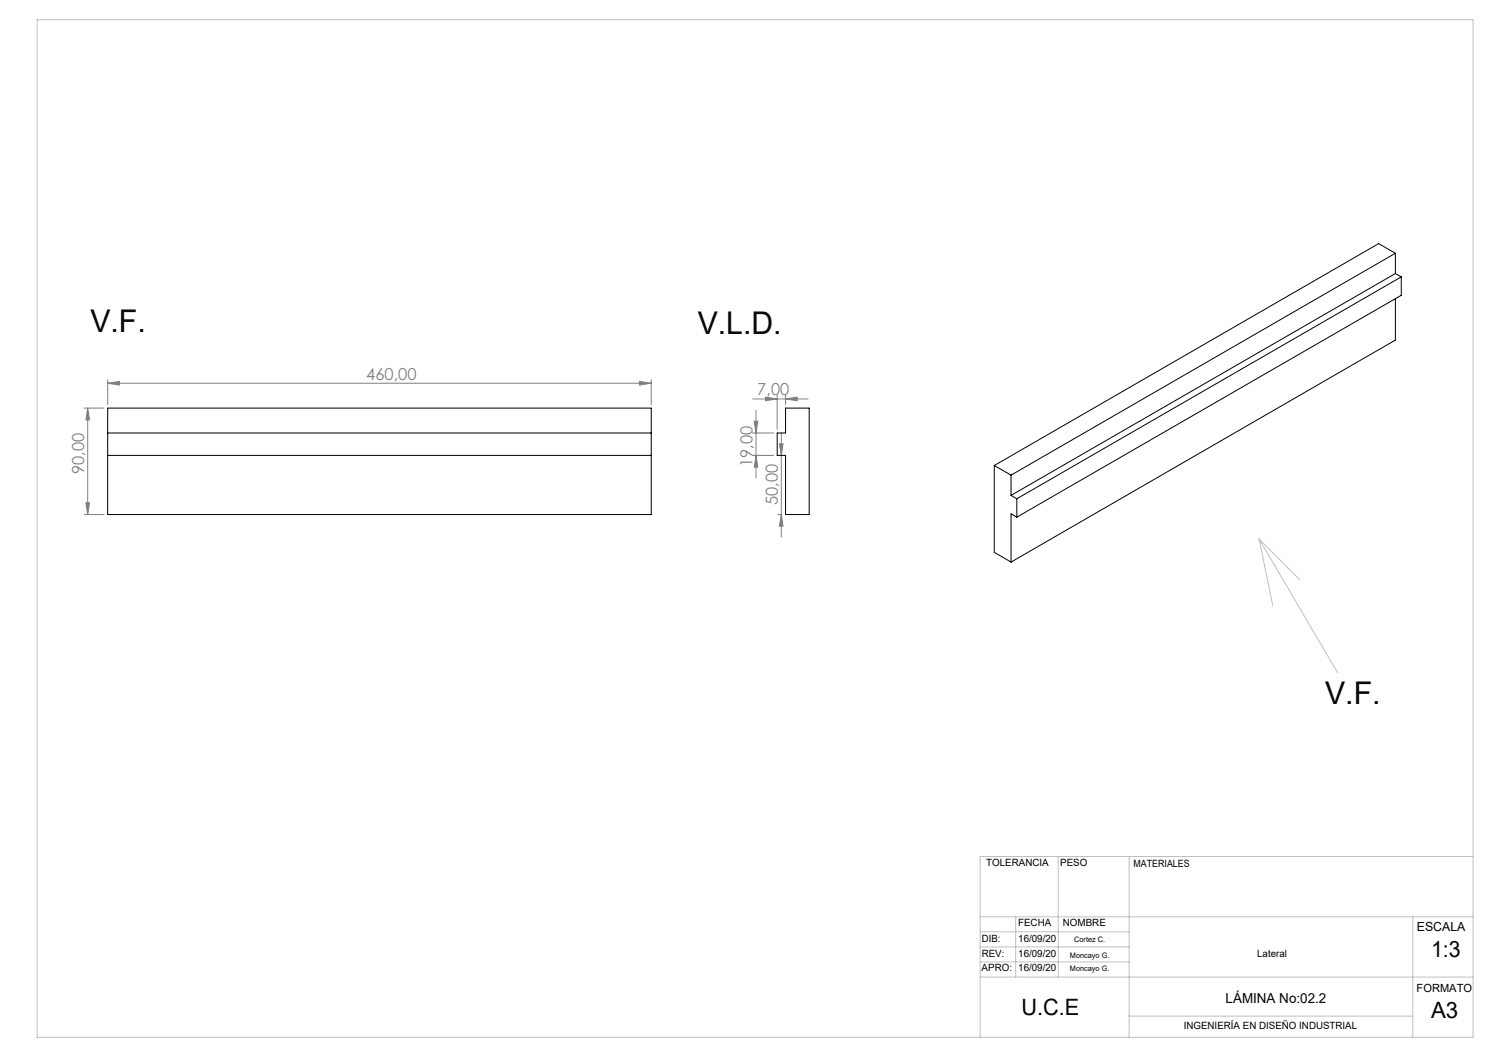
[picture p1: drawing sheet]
<svg xmlns="http://www.w3.org/2000/svg" width="420mm" height="297mm" viewBox="0 0 420 297" stroke-linecap="round" stroke-linejoin="round" font-family="sans-serif">
<g fill="none" stroke="#808080" stroke-width=".28">
<path d="M23.7 115.1h5.7M24.7 115.1v30M24.7 115.1l.6 3.3h-1.1zM30.4 108.1l3.3-.5v1zM30.4 107.1v7M30.4 108.1h153.3M180.4 107.6l3.3 .5-3.3 .5zM183.7 107.1v7M212.3 112.5h15.6M212.7 118.8h1l-.4 3.3zM213.3 115.8v19M215.9 112l3.3 .5-3.3 .5z"/>
<path d="M219.2 111.5v9.6M221.6 112.5l3.3-.5v1zM221.6 111.5v2.6M212.2 128.4h6M212.2 122.1h6M213.3 128.4l.4 3.4h-1zM219.9 125.2h1l-.5 3.2zM220.4 122.1v29.4M23.7 145.1h5.7M24.2 141.8h1.1l-.6 3.3zM219.4 145.1h1.2M220.4 145.1l.5 3.3h-1z"/>
</g>
<g fill="none" stroke="#c0c0c0" stroke-width=".28">
<path d="M10.5 5.6h405v287h-405zM355.1 152l22.2 37.8M355.1 152l3.9 18.9M355.1 152l11.5 11.5M276.5 258.6h139M286.5 258.6v17M298.5 241.6v34M318.5 241.6v51M398.5 258.6v34M415.5 241.6h-139v51M276.5 267.1h42M276.5 271.3h42"/>
<path d="M276.5 262.8h42M276.5 275.6h139M318.5 286.6h80"/>
</g>
<g fill="#808080">
<path d="M215.9 112l3.3 .5-3.3 .5zM221.6 112.5l3.3-.5v1z"/>
<path d="M30.4 108.1l3.3-.5v1zM180.4 107.6l3.3 .5-3.3 .5z"/>
<path d="M213.3 128.4l.4 3.4h-1zM212.7 118.8h1l-.4 3.3z"/>
<path d="M219.9 125.2h1l-.5 3.2zM220.4 145.1l.5 3.3h-1z"/>
<path d="M24.7 115.1l.6 3.3h-1.1zM24.2 141.8h1.1l-.6 3.3z"/>
</g>
<g fill="none" stroke="#000" stroke-width=".28">
<path d="M393.6 71.4l-108.4 62.6M393.6 71.4v5.7M393.6 77.1l-108.4 62.6M393.6 71.4l-4.7-2.7-108.4 62.6M393.6 77.1l1.7 1M395.3 78.1v5.2l-108.5 62.6M395.3 78.1l-108.5 62.6M393.6 84.2v11.7l-108.4 62.6M30.4 115.1h153.3v30h-153.3zM221.6 115.1h6.6v30h-6.6v-16.7h-2.4v-6.3h2.4zM30.4 128.4h153.3M30.4 122.1h153.3"/>
<path d="M280.5 131.3v24.5l4.7 2.7M280.5 131.3l4.7 2.7M285.2 134v5.7M285.2 139.7l1.6 1M286.8 145.9l-1.6-1v13.6M286.8 140.7v5.2"/>
</g>
<g font-size="8.8">
<text x="25.5" y="93.6">V.F.</text>
<text x="196.8" y="94.1">V.L.D.</text>
<text x="373.8" y="198.6">V.F.</text>
</g>
<g font-size="6.3">
<text x="403.7" y="270">1:3</text>
<text x="288.1" y="286.2">U.C.E</text>
<text x="403.7" y="287.2">A3</text>
</g>
<g font-size="4.7" fill="#808080">
<text x="103.3" y="107.1">460,00</text>
<text x="213.6" y="111.5">7,00</text>
<text x="212.2" y="131.7" transform="rotate(-90 212.2 131.7)">19,00</text>
<text x="23.7" y="133.7" transform="rotate(-90 23.7 133.7)">90,00</text>
<text x="219.4" y="142.4" transform="rotate(-90 219.4 142.4)">50,00</text>
</g>
<text font-size="3.9" x="345.7" y="283">LÁMINA No:02.2</text>
<text font-size="3.5" x="399.6" y="262.6">ESCALA</text>
<text font-size="3.2" x="399.6" y="279.7">FORMATO</text>
<g font-size="2.8">
<text x="278.1" y="244.3">TOLERANCIA</text>
<text x="299.1" y="244.3">PESO</text>
<text x="319.7" y="244.6">MATERIALES</text>
<text x="287.2" y="261.3">FECHA</text>
<text x="299.8" y="261.3">NOMBRE</text>
<text x="276.9" y="265.8">DIB:</text>
<text x="287.2" y="265.8">16/09/20</text>
<text x="276.9" y="273.8">APRO:</text>
<text x="276.9" y="270.1">REV:</text>
<text x="287.2" y="270.1">16/09/20</text>
<text x="287.2" y="273.8">16/09/20</text>
<text x="354.6" y="270.1">Lateral</text>
<text x="333.9" y="290.3">INGENIERÍA EN DISEÑO INDUSTRIAL</text>
</g>
<g font-size="2.1">
<text x="303" y="265.8">Cortez C.</text>
<text x="301.8" y="270.1">Moncayo G.</text>
<text x="301.8" y="273.8">Moncayo G.</text>
</g>
</svg>
